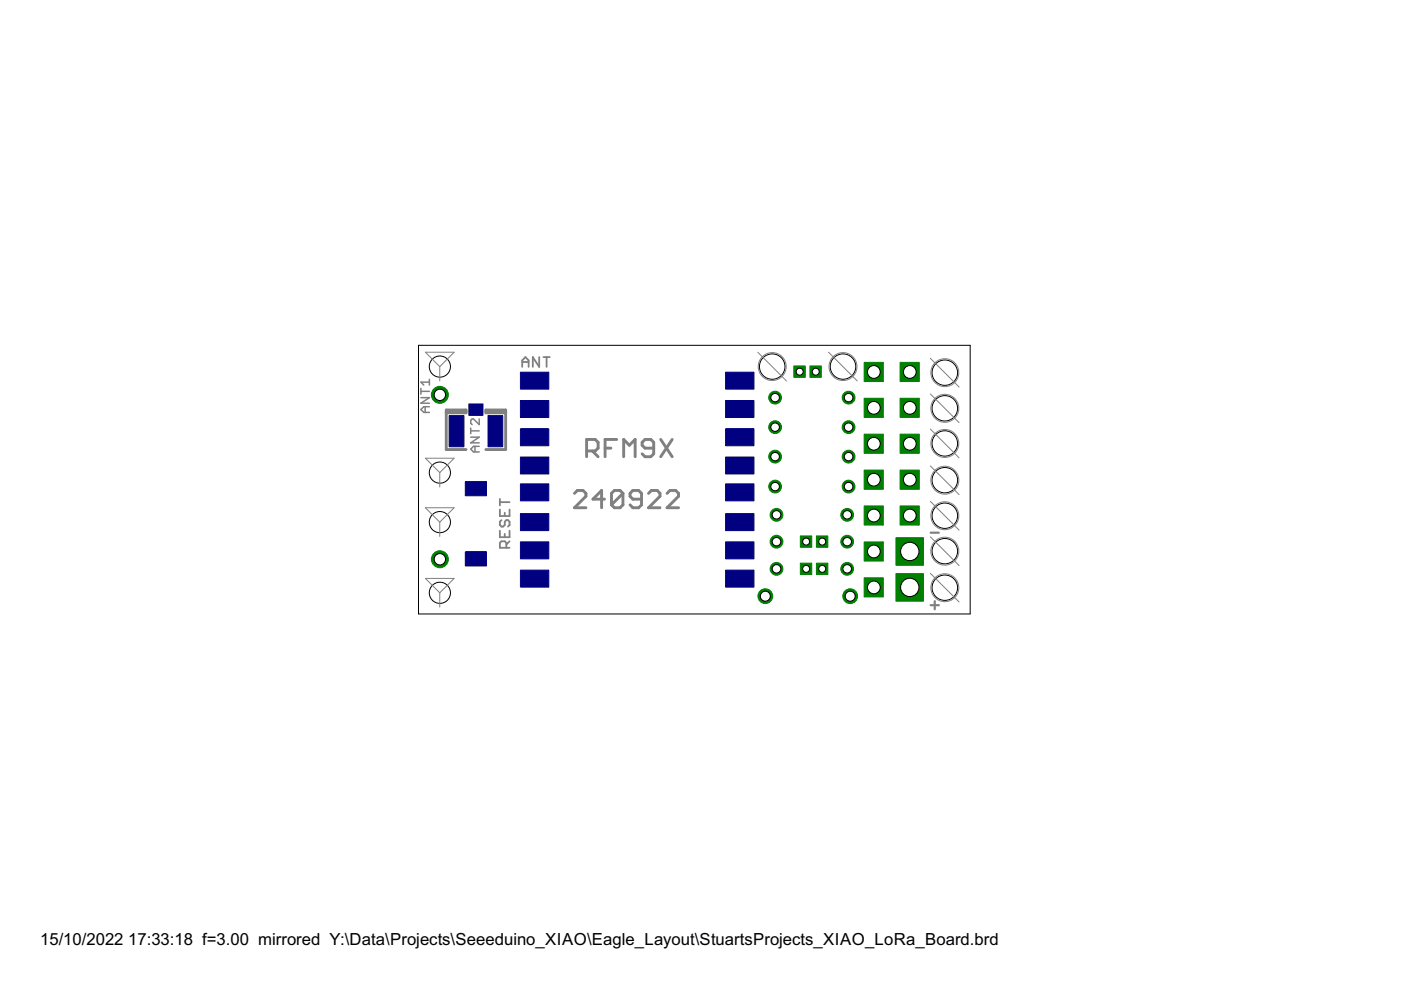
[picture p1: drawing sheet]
<svg xmlns="http://www.w3.org/2000/svg" width="297mm" height="210mm" viewBox="0 0 297 210" stroke-linecap="round" stroke-linejoin="round" font-family="sans-serif">
<g fill="#000080" stroke="#000080" stroke-width=".21">
<path d="M153.8 120.9h6.1v3.6h-6.1z"/>
<path d="M153.8 114.9h6.1v3.6h-6.1z"/>
<path d="M153.8 108.9h6.1v3.6h-6.1z"/>
<path d="M153.8 102.6h6.1v3.6h-6.1z"/>
<path d="M153.8 96.9h6.1v3.6h-6.1z"/>
<path d="M153.8 90.9h6.1v3.6h-6.1z"/>
<path d="M153.8 84.9h6.1v3.6h-6.1z"/>
<path d="M153.8 78.9h6.1v3.6h-6.1z"/>
<path d="M110.3 78.9h6.1v3.6h-6.1z"/>
<path d="M110.3 84.9h6.1v3.6h-6.1z"/>
<path d="M110.3 90.9h6.1v3.6h-6.1z"/>
<path d="M110.3 96.9h6.1v3.6h-6.1z"/>
<path d="M110.3 102.6h6.1v3.6h-6.1z"/>
<path d="M110.3 108.9h6.1v3.6h-6.1z"/>
<path d="M110.3 114.9h6.1v3.6h-6.1z"/>
<path d="M110.3 120.9h6.1v3.6h-6.1z"/>
<path d="M95.2 88.1h3.2v6.6h-3.2z"/>
<path d="M103.5 88.1h3.1v6.6h-3.1z"/>
<path d="M99.4 85.6h3v2.5h-3z"/>
<path d="M98.7 102.1h4.4v3h-4.4z"/>
<path d="M98.7 117h4.4v3h-4.4z"/>
</g>
<circle cx="93.3" cy="83.7" r="1.8" fill="#008000" stroke="#008000" stroke-width=".21"/>
<circle cx="93.3" cy="83.7" r="1.21" fill="#fff" stroke="#000" stroke-width=".21"/>
<circle cx="179.6" cy="109.2" r="1.35" fill="#008000" stroke="#008000" stroke-width=".21"/>
<circle cx="179.6" cy="109.2" r=".9" fill="#fff" stroke="#000" stroke-width=".21"/>
<circle cx="164.6" cy="109.2" r="1.35" fill="#008000" stroke="#008000" stroke-width=".21"/>
<circle cx="164.6" cy="109.2" r=".9" fill="#fff" stroke="#000" stroke-width=".21"/>
<circle cx="179.6" cy="120.6" r="1.35" fill="#008000" stroke="#008000" stroke-width=".21"/>
<circle cx="179.6" cy="120.6" r=".9" fill="#fff" stroke="#000" stroke-width=".21"/>
<circle cx="164.6" cy="120.6" r="1.35" fill="#008000" stroke="#008000" stroke-width=".21"/>
<circle cx="164.6" cy="120.6" r=".9" fill="#fff" stroke="#000" stroke-width=".21"/>
<circle cx="179.6" cy="114.9" r="1.35" fill="#008000" stroke="#008000" stroke-width=".21"/>
<circle cx="179.6" cy="114.8" r=".9" fill="#fff" stroke="#000" stroke-width=".21"/>
<circle cx="164.6" cy="114.9" r="1.35" fill="#008000" stroke="#008000" stroke-width=".21"/>
<circle cx="164.6" cy="114.8" r=".9" fill="#fff" stroke="#000" stroke-width=".21"/>
<circle cx="164.3" cy="103.2" r="1.35" fill="#008000" stroke="#008000" stroke-width=".21"/>
<circle cx="164.3" cy="103.2" r=".9" fill="#fff" stroke="#000" stroke-width=".21"/>
<circle cx="179.9" cy="103.2" r="1.35" fill="#008000" stroke="#008000" stroke-width=".21"/>
<circle cx="179.9" cy="103.2" r=".9" fill="#fff" stroke="#000" stroke-width=".21"/>
<circle cx="180.3" cy="126.4" r="1.57" fill="#008000" stroke="#008000" stroke-width=".21"/>
<circle cx="180.3" cy="126.4" r="1.06" fill="#fff" stroke="#000" stroke-width=".21"/>
<circle cx="162.3" cy="126.4" r="1.57" fill="#008000" stroke="#008000" stroke-width=".21"/>
<circle cx="162.3" cy="126.4" r="1.06" fill="#fff" stroke="#000" stroke-width=".21"/>
<circle cx="164.3" cy="96.8" r="1.35" fill="#008000" stroke="#008000" stroke-width=".21"/>
<circle cx="164.3" cy="96.8" r=".9" fill="#fff" stroke="#000" stroke-width=".21"/>
<circle cx="179.9" cy="96.8" r="1.35" fill="#008000" stroke="#008000" stroke-width=".21"/>
<circle cx="179.9" cy="96.8" r=".9" fill="#fff" stroke="#000" stroke-width=".21"/>
<path d="M183.2 107.3h4.1v4h-4.1z" fill="#008000" stroke="#008000" stroke-width=".21"/>
<circle cx="185.3" cy="109.3" r="1.35" fill="#fff" stroke="#000" stroke-width=".21"/>
<path d="M183.2 99.7h4.1v4h-4.1z" fill="#008000" stroke="#008000" stroke-width=".21"/>
<circle cx="185.3" cy="101.7" r="1.35" fill="#fff" stroke="#000" stroke-width=".21"/>
<path d="M183.2 92.1h4.1v4h-4.1z" fill="#008000" stroke="#008000" stroke-width=".21"/>
<circle cx="185.3" cy="94.1" r="1.35" fill="#fff" stroke="#000" stroke-width=".21"/>
<path d="M183.2 84.4h4.1v4.1h-4.1z" fill="#008000" stroke="#008000" stroke-width=".21"/>
<circle cx="185.3" cy="86.5" r="1.35" fill="#fff" stroke="#000" stroke-width=".21"/>
<path d="M183.2 76.8h4.1v4.1h-4.1z" fill="#008000" stroke="#008000" stroke-width=".21"/>
<circle cx="185.3" cy="78.9" r="1.35" fill="#fff" stroke="#000" stroke-width=".21"/>
<path d="M183.2 114.9h4.1v4.1h-4.1z" fill="#008000" stroke="#008000" stroke-width=".21"/>
<circle cx="185.3" cy="116.9" r="1.35" fill="#fff" stroke="#000" stroke-width=".21"/>
<path d="M183.2 122.5h4.1v4.1h-4.1z" fill="#008000" stroke="#008000" stroke-width=".21"/>
<circle cx="185.3" cy="124.5" r="1.35" fill="#fff" stroke="#000" stroke-width=".21"/>
<circle cx="179.9" cy="90.6" r="1.35" fill="#008000" stroke="#008000" stroke-width=".21"/>
<circle cx="179.9" cy="90.6" r=".9" fill="#fff" stroke="#000" stroke-width=".21"/>
<circle cx="164.3" cy="90.6" r="1.35" fill="#008000" stroke="#008000" stroke-width=".21"/>
<circle cx="164.3" cy="90.6" r=".9" fill="#fff" stroke="#000" stroke-width=".21"/>
<circle cx="179.9" cy="84.3" r="1.35" fill="#008000" stroke="#008000" stroke-width=".21"/>
<circle cx="179.9" cy="84.3" r=".9" fill="#fff" stroke="#000" stroke-width=".21"/>
<circle cx="164.3" cy="84.3" r="1.35" fill="#008000" stroke="#008000" stroke-width=".21"/>
<circle cx="164.3" cy="84.3" r=".9" fill="#fff" stroke="#000" stroke-width=".21"/>
<path d="M190.8 107.3h4.1v4h-4.1z" fill="#008000" stroke="#008000" stroke-width=".21"/>
<circle cx="192.9" cy="109.3" r="1.35" fill="#fff" stroke="#000" stroke-width=".21"/>
<path d="M190.8 99.7h4.1v4h-4.1z" fill="#008000" stroke="#008000" stroke-width=".21"/>
<circle cx="192.9" cy="101.7" r="1.35" fill="#fff" stroke="#000" stroke-width=".21"/>
<path d="M190.8 92.1h4.1v4h-4.1z" fill="#008000" stroke="#008000" stroke-width=".21"/>
<circle cx="192.9" cy="94.1" r="1.35" fill="#fff" stroke="#000" stroke-width=".21"/>
<path d="M190.8 84.4h4.1v4.1h-4.1z" fill="#008000" stroke="#008000" stroke-width=".21"/>
<circle cx="192.9" cy="86.5" r="1.35" fill="#fff" stroke="#000" stroke-width=".21"/>
<path d="M190.8 76.8h4.1v4.1h-4.1z" fill="#008000" stroke="#008000" stroke-width=".21"/>
<circle cx="192.9" cy="78.9" r="1.35" fill="#fff" stroke="#000" stroke-width=".21"/>
<path d="M189.9 114h5.9v5.8h-5.9z" fill="#008000" stroke="#008000" stroke-width=".21"/>
<circle cx="192.9" cy="116.9" r="1.95" fill="#fff" stroke="#000" stroke-width=".21"/>
<path d="M189.9 121.6h5.9v5.9h-5.9z" fill="#008000" stroke="#008000" stroke-width=".21"/>
<circle cx="192.9" cy="124.5" r="1.95" fill="#fff" stroke="#000" stroke-width=".21"/>
<path d="M169.7 113.6h2.4v2.4h-2.4z" fill="#008000" stroke="#008000" stroke-width=".21"/>
<circle cx="170.9" cy="114.8" r=".74" fill="#fff" stroke="#000" stroke-width=".21"/>
<path d="M173.1 113.6h2.4v2.4h-2.4z" fill="#008000" stroke="#008000" stroke-width=".21"/>
<circle cx="174.3" cy="114.8" r=".74" fill="#fff" stroke="#000" stroke-width=".21"/>
<path d="M169.7 119.4h2.4v2.4h-2.4z" fill="#008000" stroke="#008000" stroke-width=".21"/>
<circle cx="170.9" cy="120.6" r=".74" fill="#fff" stroke="#000" stroke-width=".21"/>
<path d="M173.1 119.4h2.4v2.4h-2.4z" fill="#008000" stroke="#008000" stroke-width=".21"/>
<circle cx="174.3" cy="120.6" r=".74" fill="#fff" stroke="#000" stroke-width=".21"/>
<circle cx="93.3" cy="118.6" r="1.8" fill="#008000" stroke="#008000" stroke-width=".21"/>
<circle cx="93.3" cy="118.6" r="1.21" fill="#fff" stroke="#000" stroke-width=".21"/>
<path d="M171.7 77.6h2.4v2.4h-2.4z" fill="#008000" stroke="#008000" stroke-width=".21"/>
<circle cx="173" cy="78.8" r=".74" fill="#fff" stroke="#000" stroke-width=".21"/>
<path d="M168.3 77.6h2.4v2.4h-2.4z" fill="#008000" stroke="#008000" stroke-width=".21"/>
<circle cx="169.5" cy="78.8" r=".74" fill="#fff" stroke="#000" stroke-width=".21"/>
<g fill="none" stroke="#808080" stroke-width=".38">
<path d="M110.7 77.8v-1.4l.7-.7 .7 .7v1.4M110.7 76.8h1.4M114.3 75.7v2.1l-1.3-2.1v2.1M115.2 75.7h1.4M115.9 75.7v2.1M106 105.8v1.4M106 108v1.4h2v-1.4M106 112.5v1.4h2v-1.4M106 106.5h2M106.3 110.3l-.3 .3v.7l.3 .4h.4l.3-.4v-.7l.4-.3h.3l.3 .3v.7l-.3 .4M107 108.7v.7M107 113.2v.7"/>
<path d="M107.4 116.1v-1l-.4-.3h-.7l-.3 .3v1h2M108 114.8l-.6 .6"/>
</g>
<g fill="none" stroke="#808080" stroke-width=".61">
<path d="M94.6 87.5h4.2v-.6h-4.2v8.4h4.2M94.9 87.2h3.9M103 87.2h3.9M107.2 87.5h-4.2v-.6h4.2v8.4h-4.2M124.4 95.6h1.8l.6-.6v-1.2l-.6-.6h-1.8v3.6M125.6 95.6l1.2 1.2M128.3 95h1.2M130.7 93.2h-2.4v3.6M132.2 96.8v-3.6l1.2 1.2 1.3-1.2v3.6M138.6 95h-1.8l-.7-.6v-.6l.7-.6h1.2l.6 .6v2.4l-.6 .6h-1.2l-.7-.6M140.1 93.2l2.4 3.6M142.5 93.2l-2.4 3.6"/>
<path d="M121.8 104.6l.6-.6h1.2l.6 .6v.6l-2.4 2.5h2.4M128.2 105.8h-2.5l1.9-1.8v3.7M132.1 104.6v2.4l-.6 .7h-1.2l-.7-.7M132.1 104.6l-.6-.6h-1.2l-.7 .6v2.4M132.1 104.6l-2.5 2.4M136 105.8h-1.8l-.6-.6v-.6l.6-.6h1.2l.6 .6v2.4l-.6 .7h-1.2l-.6-.7M137.5 104.6l.6-.6h1.2l.6 .6v.6l-2.4 2.5h2.4M141.4 104.6l.6-.6h1.3l.6 .6v.6l-2.5 2.5h2.5"/>
</g>
<path d="M197.3 112.9h1.8M197.3 128.3h1.8M198.2 127.5v1.7" fill="none" stroke="#808080" stroke-width=".47"/>
<g fill="none" stroke="#808080" stroke-width=".32">
<path d="M89.2 84.3h1.8l-1.8 1.2h1.8M89.2 83h1.8M89.2 82.4v1.2M90.1 86.2v1.2M91 86.2h-1.1l-.7 .6 .7 .6h1.1M91 81h-1.8l.7 .6M91 80.4v1.2M99.8 92.7h1.8l-1.8 1.2h1.8M99.8 91.4h1.8M99.8 90.8v1.1M100.7 94.6v1.2M101.6 94.6h-1.2l-.6 .6 .6 .6h1.2"/>
<path d="M101.6 88.8v1.2l-1.2-1.2h-.3l-.3 .3v.6l.3 .3"/>
</g>
<g fill="none" stroke="#000" stroke-width=".21">
<path d="M88.7 73.2h117v57h-117z"/>
<circle cx="93.3" cy="77.7" r="2.24"/>
<circle cx="163.7" cy="77.7" r="2.7"/>
<circle cx="178.7" cy="77.7" r="2.7"/>
<circle cx="200.3" cy="79" r="2.7"/>
<circle cx="200.3" cy="94" r="2.7"/>
<circle cx="200.3" cy="86.6" r="2.7"/>
<circle cx="93.3" cy="100.2" r="2.24"/>
<circle cx="93.3" cy="110.7" r="2.24"/>
<circle cx="200.3" cy="109.3" r="2.7"/>
<circle cx="200.3" cy="116.9" r="2.7"/>
<circle cx="200.3" cy="101.8" r="2.7"/>
<circle cx="93.3" cy="125.7" r="2.24"/>
<circle cx="200.3" cy="124.6" r="2.7"/>
</g>
<g fill="none" stroke="#808080" stroke-width=".21">
<path d="M90.2 74.7h6.1l-3.1 3zM93.2 77.7v3.1M160.7 74.7l6.1 6.1M175.7 74.7l6.1 6.1M197.3 76l6 6.1M90.2 97.2h6.1l-3.1 3zM197.3 83.5l6 6.1M197.3 91l6 6.1M197.3 98.8l6 6.1M90.2 107.7h6.1l-3.1 3zM93.2 100.2v3.1M93.2 110.7v3"/>
<path d="M197.3 106.3l6 6.1M197.3 113.8l6 6.1M90.2 122.6h6.1l-3.1 3.1zM93.2 125.7v3M197.3 121.6l6 6"/>
<circle cx="163.7" cy="77.7" r="2.96"/>
<circle cx="178.7" cy="77.7" r="2.96"/>
<circle cx="200.3" cy="79" r="2.96"/>
<circle cx="200.3" cy="94" r="2.96"/>
<circle cx="200.3" cy="86.6" r="2.96"/>
<circle cx="200.3" cy="109.3" r="2.96"/>
<circle cx="200.3" cy="101.8" r="2.96"/>
<circle cx="200.3" cy="116.9" r="2.96"/>
<circle cx="200.3" cy="124.6" r="2.96"/>
</g>
<g font-size="4">
<text x="8.5" y="200.4">15/10/2022</text>
<text x="27.2" y="200.4">17:33:18 f=3.00 mirrored Y:\Data\Projects\Seeeduino_XIAO\Eagle_Layout\StuartsProjects_XIAO_LoRa_Board.brd</text>
</g>
</svg>
